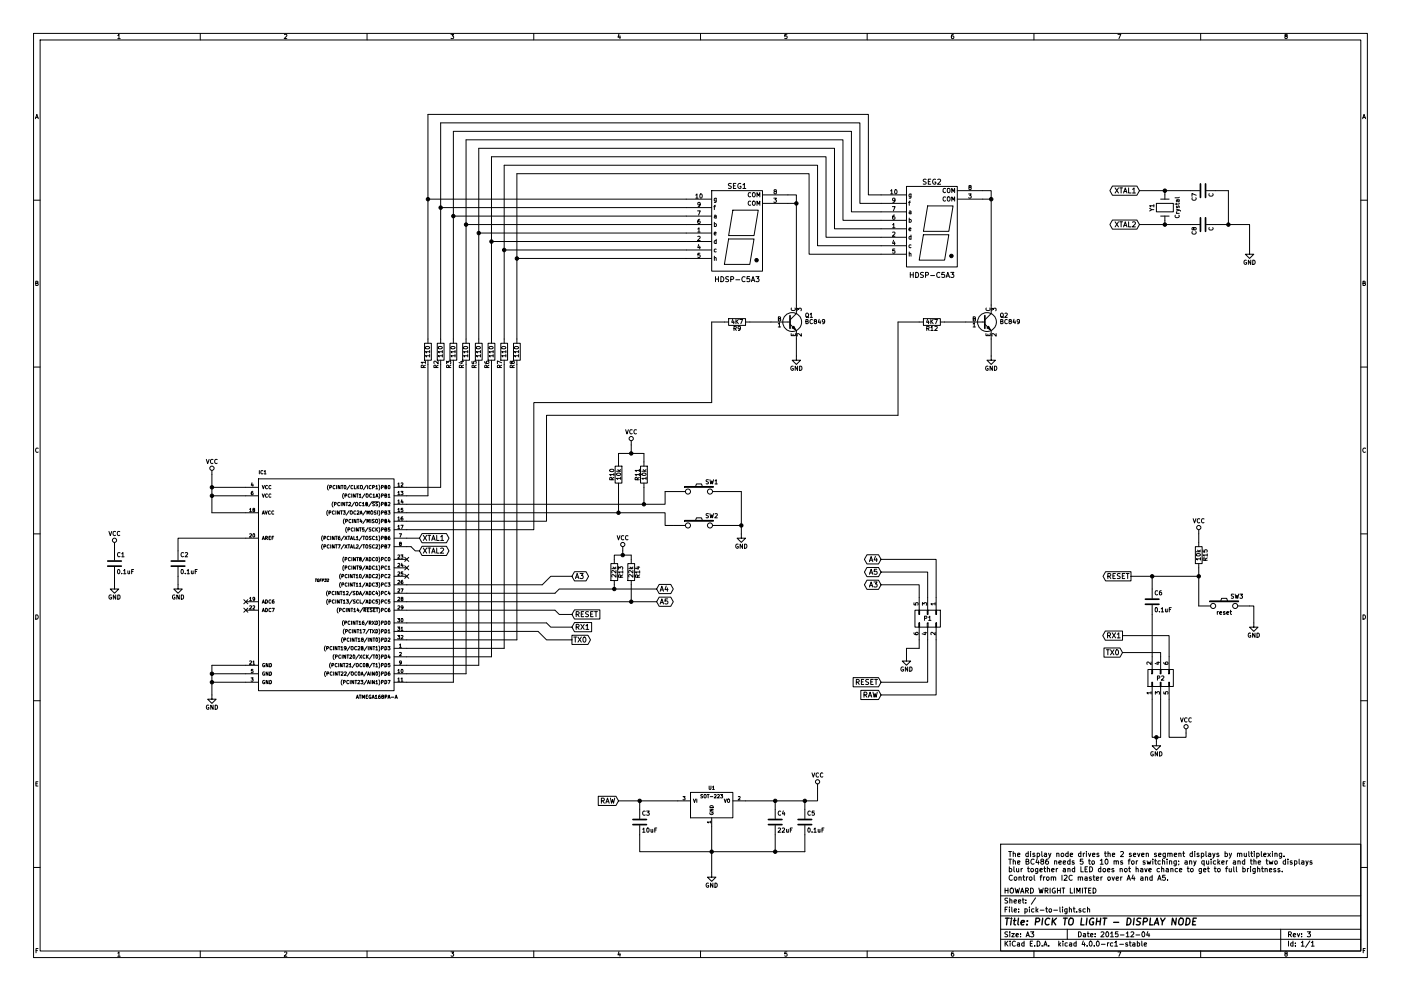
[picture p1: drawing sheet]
EESchema Schematic File Version 2
LIBS:PTL-Schematic
LIBS:power
LIBS:device
LIBS:transistors
LIBS:conn
LIBS:linear
LIBS:regul
LIBS:74xx
LIBS:cmos4000
LIBS:adc-dac
LIBS:memory
LIBS:xilinx
LIBS:microcontrollers
LIBS:dsp
LIBS:microchip
LIBS:analog_switches
LIBS:motorola
LIBS:texas
LIBS:intel
LIBS:audio
LIBS:interface
LIBS:digital-audio
LIBS:philips
LIBS:display
LIBS:cypress
LIBS:siliconi
LIBS:opto
LIBS:atmel
LIBS:contrib
LIBS:valves
LIBS:pick-to-light-cache
EELAYER 25 0
EELAYER END
$Descr A3 16535 11693
encoding utf-8
Sheet 1 1
Title "PICK TO LIGHT - DISPLAY NODE"
Date "2015-12-04"
Rev "3"
Comp "HOWARD WRIGHT LIMITED"
Comment1 ""
Comment2 ""
Comment3 ""
Comment4 ""
$EndDescr
$Comp
L R R12
U 1 1
P 11000 3800
F 0 "R12" V 11080 3800 50  0000 C CNN
F 1 "4K7" V 11000 3800 50  0000 C CNN
F 2 "Resistors_SMD:R_0805_HandSoldering" V 10930 3800 30  0001 C CNN
F 3 "" H 11000 3800 30  0000 C CNN
	1    11000 3800
	0    1    1    0   
$EndComp
$Comp
L R R9
U 1 1
P 8700 3800
F 0 "R9" V 8780 3800 50  0000 C CNN
F 1 "4K7" V 8700 3800 50  0000 C CNN
F 2 "Resistors_SMD:R_0805_HandSoldering" V 8630 3800 30  0001 C CNN
F 3 "" H 8700 3800 30  0000 C CNN
	1    8700 3800
	0    1    1    0   
$EndComp
$Comp
L R R1
U 1 1
P 5050 4150
F 0 "R1" V 5000 4000 50  0000 C CNN
F 1 "110" V 5050 4150 50  0000 C CNN
F 2 "Resistors_SMD:R_0805_HandSoldering" V 4980 4150 30  0001 C CNN
F 3 "" H 5050 4150 30  0000 C CNN
	1    5050 4150
	1    0    0    -1  
$EndComp
$Comp
L HDSP-C5A3 SEG1
U 1 1
P 8700 2750
F 0 "SEG1" H 8700 3300 60  0000 C CNN
F 1 "HDSP-C5A3" H 8700 2200 60  0000 C CNN
F 2 "PTL-footprints:ACSC56-41SRWA-F01" H 8700 2750 60  0001 C CNN
F 3 "" H 8700 2750 60  0000 C CNN
	1    8700 2750
	1    0    0    -1  
$EndComp
$Comp
L HDSP-C5A3 SEG2
U 1 1
P 11000 2700
F 0 "SEG2" H 11000 3250 60  0000 C CNN
F 1 "HDSP-C5A3" H 11000 2150 60  0000 C CNN
F 2 "PTL-footprints:ACSC56-41SRWA-F01" H 11000 2700 60  0001 C CNN
F 3 "" H 11000 2700 60  0000 C CNN
	1    11000 2700
	1    0    0    -1  
$EndComp
$Comp
L GND #PWR10
U 1 1
P 9400 4200
F 0 "#PWR10" H 9400 3950 50  0001 C CNN
F 1 "GND" H 9400 4050 50  0000 C CNN
F 2 "" H 9400 4200 60  0000 C CNN
F 3 "" H 9400 4200 60  0000 C CNN
	1    9400 4200
	1    0    0    -1  
$EndComp
$Comp
L GND #PWR13
U 1 1
P 11700 4200
F 0 "#PWR13" H 11700 3950 50  0001 C CNN
F 1 "GND" H 11700 4050 50  0000 C CNN
F 2 "" H 11700 4200 60  0000 C CNN
F 3 "" H 11700 4200 60  0000 C CNN
	1    11700 4200
	1    0    0    -1  
$EndComp
$Comp
L GND #PWR5
U 1 1
P 2500 8200
F 0 "#PWR5" H 2500 7950 50  0001 C CNN
F 1 "GND" H 2500 8050 50  0000 C CNN
F 2 "" H 2500 8200 60  0000 C CNN
F 3 "" H 2500 8200 60  0000 C CNN
	1    2500 8200
	1    0    0    -1  
$EndComp
$Comp
L CONN_02X03 P1
U 1 1
P 10950 7300
F 0 "P1" V 10950 7300 50  0000 C CNN
F 1 "CONN_02X03" V 10950 6850 50  0001 C CNN
F 2 "PTL-footprints:2x3-male-pin-header-smd" H 10950 6100 60  0001 C CNN
F 3 "" H 10950 6100 60  0000 C CNN
	1    10950 7300
	0    1    1    0   
$EndComp
$Comp
L SW_PUSH SW1
U 1 1
P 8250 5800
F 0 "SW1" H 8400 5910 50  0000 C CNN
F 1 "SW_PUSH" H 8250 5720 50  0001 C CNN
F 2 "PTL-footprints:SW_SPST_PTS645" H 8250 5800 60  0001 C CNN
F 3 "" H 8250 5800 60  0000 C CNN
	1    8250 5800
	1    0    0    -1  
$EndComp
$Comp
L SW_PUSH SW2
U 1 1
P 8250 6200
F 0 "SW2" H 8400 6310 50  0000 C CNN
F 1 "SW_PUSH" H 8250 6120 50  0001 C CNN
F 2 "PTL-footprints:SW_SPST_PTS645" H 8250 6200 60  0001 C CNN
F 3 "" H 8250 6200 60  0000 C CNN
	1    8250 6200
	1    0    0    -1  
$EndComp
$Comp
L R R10
U 1 1
P 7300 5600
F 0 "R10" V 7380 5600 50  0000 C CNN
F 1 "10k" V 7300 5600 50  0000 C CNN
F 2 "Resistors_SMD:R_0805_HandSoldering" V 7230 5600 30  0001 C CNN
F 3 "" H 7300 5600 30  0000 C CNN
	1    7300 5600
	-1   0    0    1   
$EndComp
$Comp
L R R11
U 1 1
P 7600 5600
F 0 "R11" V 7680 5600 50  0000 C CNN
F 1 "10k" V 7600 5600 50  0000 C CNN
F 2 "Resistors_SMD:R_0805_HandSoldering" V 7530 5600 30  0001 C CNN
F 3 "" H 7600 5600 30  0000 C CNN
	1    7600 5600
	-1   0    0    1   
$EndComp
$Comp
L VCC #PWR7
U 1 1
P 7450 5250
F 0 "#PWR7" H 7450 5100 50  0001 C CNN
F 1 "VCC" H 7450 5400 50  0000 C CNN
F 2 "" H 7450 5250 60  0000 C CNN
F 3 "" H 7450 5250 60  0000 C CNN
	1    7450 5250
	1    0    0    -1  
$EndComp
$Comp
L GND #PWR9
U 1 1
P 8750 6300
F 0 "#PWR9" H 8750 6050 50  0001 C CNN
F 1 "GND" H 8750 6150 50  0000 C CNN
F 2 "" H 8750 6300 60  0000 C CNN
F 3 "" H 8750 6300 60  0000 C CNN
	1    8750 6300
	1    0    0    -1  
$EndComp
Text Notes 11900 10300 0    60   ~ 0
The display node drives the 2 seven segment displays by multiplexing.\nThe BC486 needs 5 to 10 ms for switching; any quicker and the two displays\nblur together and LED does not have chance to get to full brightness.
Text Notes 11900 10400 0    60   ~ 0
Control from I2C master over A4 and A5.
$Comp
L CONN_02X03 P2
U 1 1
P 13700 8000
F 0 "P2" V 13700 8000 50  0000 C CNN
F 1 "CONN_02X03" V 13700 7550 50  0001 C CNN
F 2 "PTL-footprints:2x3-male-pin-header-smd" H 13700 6800 60  0001 C CNN
F 3 "" H 13700 6800 60  0000 C CNN
	1    13700 8000
	0    -1   -1   0   
$EndComp
$Comp
L BC849 Q1
U 1 1
P 9300 3800
F 0 "Q1" H 9500 3875 50  0000 L CNN
F 1 "BC849" H 9500 3800 50  0000 L CNN
F 2 "TO_SOT_Packages_SMD:SOT-23_Handsoldering" H 9500 3725 50  0001 L CIN
F 3 "" H 9300 3800 50  0000 L CNN
	1    9300 3800
	1    0    0    -1  
$EndComp
$Comp
L BC849 Q2
U 1 1
P 11600 3800
F 0 "Q2" H 11800 3875 50  0000 L CNN
F 1 "BC849" H 11800 3800 50  0000 L CNN
F 2 "TO_SOT_Packages_SMD:SOT-23_Handsoldering" H 11800 3725 50  0001 L CIN
F 3 "" H 11600 3800 50  0000 L CNN
	1    11600 3800
	1    0    0    -1  
$EndComp
$Comp
L ATMEGA168PA-A IC1
U 1 1
P 3800 6850
F 0 "IC1" H 3050 8100 40  0000 L BNN
F 1 "ATMEGA168PA-A" H 4200 5450 40  0000 L BNN
F 2 "TQFP32" H 3800 6850 30  0000 C CIN
F 3 "" H 3800 6850 60  0000 C CNN
	1    3800 6850
	1    0    0    -1  
$EndComp
$Comp
L GND #PWR12
U 1 1
P 10700 7750
F 0 "#PWR12" H 10700 7500 50  0001 C CNN
F 1 "GND" H 10700 7600 50  0000 C CNN
F 2 "" H 10700 7750 60  0000 C CNN
F 3 "" H 10700 7750 60  0000 C CNN
	1    10700 7750
	1    0    0    -1  
$EndComp
$Comp
L GND #PWR14
U 1 1
P 13650 8750
F 0 "#PWR14" H 13650 8500 50  0001 C CNN
F 1 "GND" H 13650 8600 50  0000 C CNN
F 2 "" H 13650 8750 60  0000 C CNN
F 3 "" H 13650 8750 60  0000 C CNN
	1    13650 8750
	1    0    0    -1  
$EndComp
$Comp
L VCC #PWR15
U 1 1
P 14000 8650
F 0 "#PWR15" H 14000 8500 50  0001 C CNN
F 1 "VCC" H 14000 8800 50  0000 C CNN
F 2 "" H 14000 8650 60  0000 C CNN
F 3 "" H 14000 8650 60  0000 C CNN
	1    14000 8650
	1    0    0    -1  
$EndComp
Wire Wire Line
	5050 4300 5050 5850
Wire Wire Line
	5200 4300 5200 5750
Wire Wire Line
	5350 4300 5350 8050
Wire Wire Line
	5500 4300 5500 7950
Wire Wire Line
	5650 4300 5650 7850
Wire Wire Line
	5800 4300 5800 7750
Wire Wire Line
	5950 4300 5950 7650
Wire Wire Line
	6100 4300 6100 7550
Wire Wire Line
	5050 1350 5050 4000
Wire Wire Line
	5050 2350 8100 2350
Wire Wire Line
	5200 1450 5200 4000
Wire Wire Line
	5200 2450 8100 2450
Wire Wire Line
	5350 1550 5350 4000
Wire Wire Line
	5350 2550 8100 2550
Wire Wire Line
	5500 1650 5500 4000
Wire Wire Line
	5500 2650 8100 2650
Wire Wire Line
	5050 1350 10250 1350
Wire Wire Line
	10250 1350 10250 2300
Wire Wire Line
	10250 2300 10400 2300
Connection ~ 5050 2350
Wire Wire Line
	5200 1450 10150 1450
Wire Wire Line
	10150 1450 10150 2400
Wire Wire Line
	10150 2400 10400 2400
Connection ~ 5200 2450
Wire Wire Line
	5350 1550 10050 1550
Wire Wire Line
	10050 1550 10050 2500
Wire Wire Line
	10050 2500 10400 2500
Connection ~ 5350 2550
Wire Wire Line
	5500 1650 9950 1650
Wire Wire Line
	9950 1650 9950 2600
Wire Wire Line
	9950 2600 10400 2600
Connection ~ 5500 2650
Wire Wire Line
	5650 1750 5650 4000
Wire Wire Line
	5650 2750 8100 2750
Wire Wire Line
	5800 1850 5800 4000
Wire Wire Line
	5800 2850 8100 2850
Wire Wire Line
	5950 1950 5950 4000
Wire Wire Line
	5950 2950 8100 2950
Wire Wire Line
	6100 2050 6100 4000
Wire Wire Line
	6100 3050 8100 3050
Wire Wire Line
	5650 1750 9850 1750
Wire Wire Line
	9850 1750 9850 2700
Wire Wire Line
	9850 2700 10400 2700
Connection ~ 5650 2750
Wire Wire Line
	5800 1850 9750 1850
Wire Wire Line
	9750 1850 9750 2800
Wire Wire Line
	9750 2800 10400 2800
Connection ~ 5800 2850
Wire Wire Line
	5950 1950 9650 1950
Wire Wire Line
	9650 1950 9650 2900
Wire Wire Line
	9650 2900 10400 2900
Connection ~ 5950 2950
Wire Wire Line
	6100 2050 9550 2050
Wire Wire Line
	9550 2050 9550 3000
Wire Wire Line
	9550 3000 10400 3000
Connection ~ 6100 3050
Wire Wire Line
	9300 2300 9400 2300
Wire Wire Line
	9400 2300 9400 3600
Wire Wire Line
	9300 2400 9400 2400
Connection ~ 9400 2400
Wire Wire Line
	11600 2250 11700 2250
Wire Wire Line
	11700 2250 11700 3600
Wire Wire Line
	11600 2350 11700 2350
Connection ~ 11700 2350
Wire Wire Line
	11150 3800 11400 3800
Wire Wire Line
	8850 3800 9100 3800
Wire Wire Line
	8400 3800 8550 3800
Wire Wire Line
	10600 3800 10850 3800
Wire Wire Line
	9400 4000 9400 4200
Wire Wire Line
	11700 4000 11700 4200
Wire Wire Line
	10600 4900 10600 3800
Wire Wire Line
	7850 5800 7950 5800
Wire Wire Line
	8750 5800 8750 6300
Wire Wire Line
	8750 6200 8550 6200
Wire Wire Line
	8550 5800 8750 5800
Connection ~ 8750 6200
Wire Wire Line
	7300 5450 7300 5350
Wire Wire Line
	7600 5350 7600 5450
Wire Wire Line
	8400 3800 8400 4750
Wire Wire Line
	5050 5850 4800 5850
Wire Wire Line
	5200 5750 4800 5750
Wire Wire Line
	5350 8050 4800 8050
Wire Wire Line
	5500 7950 4800 7950
Wire Wire Line
	5650 7850 4800 7850
Wire Wire Line
	5800 7750 4800 7750
Wire Wire Line
	5950 7650 4800 7650
Wire Wire Line
	6100 7550 4800 7550
Wire Wire Line
	2500 8050 2900 8050
Wire Wire Line
	2500 7850 2500 8200
Wire Wire Line
	2500 7950 2900 7950
Wire Wire Line
	4800 7000 6550 7000
Wire Wire Line
	4800 7100 7750 7100
Wire Wire Line
	10850 7650 10700 7650
Wire Wire Line
	11050 7550 11050 8200
Wire Wire Line
	11050 8200 10400 8200
Wire Wire Line
	4800 6900 6400 6900
Wire Wire Line
	4800 5950 7850 5950
Wire Wire Line
	7850 5950 7850 5800
Wire Wire Line
	4800 6050 7850 6050
Wire Wire Line
	7850 6050 7850 6200
Wire Wire Line
	7850 6200 7950 6200
Wire Wire Line
	7300 5750 7300 6050
Connection ~ 7300 6050
Wire Wire Line
	7300 5350 7600 5350
Wire Wire Line
	7450 5250 7450 5350
Connection ~ 7450 5350
Connection ~ 7600 5950
Wire Wire Line
	7600 5750 7600 5950
Wire Wire Line
	4800 6250 6300 6250
Wire Wire Line
	6300 6250 6300 4750
Wire Wire Line
	6300 4750 8400 4750
Wire Wire Line
	4800 6150 6450 6150
Wire Wire Line
	6450 6150 6450 4900
Wire Wire Line
	6450 4900 10600 4900
Wire Wire Line
	13600 8250 13600 8700
Wire Wire Line
	13600 8700 13700 8700
Wire Wire Line
	13650 8700 13650 8750
Wire Wire Line
	13700 8700 13700 8250
Connection ~ 13650 8700
Wire Wire Line
	13800 8250 13800 8700
Wire Wire Line
	13800 8700 14000 8700
Wire Wire Line
	14000 8700 14000 8650
Wire Wire Line
	4800 7450 6350 7450
Wire Wire Line
	10400 8050 10950 8050
Wire Wire Line
	10950 8050 10950 7550
Connection ~ 2500 8050
$Comp
L Crystal Y1
U 1 1
P 13750 2450
F 0 "Y1" H 13750 2600 50  0000 C CNN
F 1 "Crystal" H 13750 2300 50  0000 C CNN
F 2 "" H 13750 2450 60  0000 C CNN
F 3 "" H 13750 2450 60  0000 C CNN
	1    13750 2450
	0    -1   1    0   
$EndComp
Wire Wire Line
	4800 6350 4950 6350
Wire Wire Line
	13450 2650 14050 2650
Wire Wire Line
	13750 2650 13750 2600
Wire Wire Line
	4800 6450 4850 6450
Wire Wire Line
	13450 2250 14050 2250
Wire Wire Line
	13750 2250 13750 2300
$Comp
L C C7
U 1 1
P 14200 2250
F 0 "C7" H 14225 2350 50  0000 L CNN
F 1 "C" H 14225 2150 50  0000 L CNN
F 2 "" H 14238 2100 30  0000 C CNN
F 3 "" H 14200 2250 60  0000 C CNN
	1    14200 2250
	0    -1   1    0   
$EndComp
$Comp
L C C8
U 1 1
P 14200 2650
F 0 "C8" H 14225 2750 50  0000 L CNN
F 1 "C" H 14225 2550 50  0000 L CNN
F 2 "" H 14238 2500 30  0000 C CNN
F 3 "" H 14200 2650 60  0000 C CNN
	1    14200 2650
	0    -1   1    0   
$EndComp
Connection ~ 13750 2650
Connection ~ 13750 2250
$Comp
L GND #PWR17
U 1 1
P 14750 2950
F 0 "#PWR17" H 14750 2700 50  0001 C CNN
F 1 "GND" H 14750 2800 50  0000 C CNN
F 2 "" H 14750 2950 60  0000 C CNN
F 3 "" H 14750 2950 60  0000 C CNN
	1    14750 2950
	-1   0    0    -1  
$EndComp
Wire Wire Line
	14750 2650 14750 2950
Wire Wire Line
	14500 2250 14350 2250
Wire Wire Line
	14350 2650 14750 2650
Wire Wire Line
	14500 2650 14500 2250
Wire Wire Line
	2900 7850 2500 7850
Connection ~ 2500 7950
$Comp
L VCC #PWR4
U 1 1
P 2500 5600
F 0 "#PWR4" H 2500 5450 50  0001 C CNN
F 1 "VCC" H 2500 5750 50  0000 C CNN
F 2 "" H 2500 5600 60  0000 C CNN
F 3 "" H 2500 5600 60  0000 C CNN
	1    2500 5600
	1    0    0    -1  
$EndComp
Wire Wire Line
	2500 5600 2500 6050
Wire Wire Line
	2500 5750 2900 5750
Wire Wire Line
	2500 5850 2900 5850
Connection ~ 2500 5750
Wire Wire Line
	2500 6050 2900 6050
Connection ~ 2500 5850
$Comp
L VCC #PWR1
U 1 1
P 1350 6450
F 0 "#PWR1" H 1350 6300 50  0001 C CNN
F 1 "VCC" H 1350 6600 50  0000 C CNN
F 2 "" H 1350 6450 60  0000 C CNN
F 3 "" H 1350 6450 60  0000 C CNN
	1    1350 6450
	1    0    0    -1  
$EndComp
$Comp
L GND #PWR2
U 1 1
P 1350 6900
F 0 "#PWR2" H 1350 6650 50  0001 C CNN
F 1 "GND" H 1350 6750 50  0000 C CNN
F 2 "" H 1350 6900 60  0000 C CNN
F 3 "" H 1350 6900 60  0000 C CNN
	1    1350 6900
	1    0    0    -1  
$EndComp
$Comp
L C C1
U 1 1
P 1350 6650
F 0 "C1" H 1375 6750 50  0000 L CNN
F 1 "0.1uF" H 1375 6550 50  0000 L CNN
F 2 "" H 1388 6500 30  0000 C CNN
F 3 "" H 1350 6650 60  0000 C CNN
	1    1350 6650
	1    0    0    -1  
$EndComp
Wire Wire Line
	1350 6900 1350 6800
Wire Wire Line
	1350 6450 1350 6500
$Comp
L GND #PWR3
U 1 1
P 2100 6900
F 0 "#PWR3" H 2100 6650 50  0001 C CNN
F 1 "GND" H 2100 6750 50  0000 C CNN
F 2 "" H 2100 6900 60  0000 C CNN
F 3 "" H 2100 6900 60  0000 C CNN
	1    2100 6900
	1    0    0    -1  
$EndComp
$Comp
L C C2
U 1 1
P 2100 6650
F 0 "C2" H 2125 6750 50  0000 L CNN
F 1 "0.1uF" H 2125 6550 50  0000 L CNN
F 2 "" H 2138 6500 30  0000 C CNN
F 3 "" H 2100 6650 60  0000 C CNN
	1    2100 6650
	1    0    0    -1  
$EndComp
Wire Wire Line
	2100 6900 2100 6800
Wire Wire Line
	2100 6500 2100 6350
Wire Wire Line
	2100 6350 2900 6350
Wire Wire Line
	4800 7200 6550 7200
Wire Wire Line
	13350 6800 14150 6800
$Comp
L C C6
U 1 1
P 13600 7100
F 0 "C6" H 13625 7200 50  0000 L CNN
F 1 "0.1uF" H 13625 7000 50  0000 L CNN
F 2 "" H 13638 6950 30  0000 C CNN
F 3 "" H 13600 7100 60  0000 C CNN
	1    13600 7100
	1    0    0    -1  
$EndComp
Wire Wire Line
	13600 6800 13600 6950
Wire Wire Line
	13600 7750 13600 7250
Connection ~ 13600 6800
$Comp
L R R15
U 1 1
P 14150 6550
F 0 "R15" V 14230 6550 50  0000 C CNN
F 1 "10k" V 14150 6550 50  0000 C CNN
F 2 "" V 14080 6550 30  0000 C CNN
F 3 "" H 14150 6550 30  0000 C CNN
	1    14150 6550
	1    0    0    -1  
$EndComp
$Comp
L VCC #PWR16
U 1 1
P 14150 6300
F 0 "#PWR16" H 14150 6150 50  0001 C CNN
F 1 "VCC" H 14150 6450 50  0000 C CNN
F 2 "" H 14150 6300 60  0000 C CNN
F 3 "" H 14150 6300 60  0000 C CNN
	1    14150 6300
	1    0    0    -1  
$EndComp
Wire Wire Line
	14150 6300 14150 6400
Wire Wire Line
	14150 6700 14150 7150
$Comp
L SW_PUSH SW3
U 1 1
P 14450 7150
F 0 "SW3" H 14600 7260 50  0000 C CNN
F 1 "reset" H 14450 7070 50  0000 C CNN
F 2 "" H 14450 7150 60  0000 C CNN
F 3 "" H 14450 7150 60  0000 C CNN
	1    14450 7150
	1    0    0    -1  
$EndComp
$Comp
L GND #PWR18
U 1 1
P 14800 7350
F 0 "#PWR18" H 14800 7100 50  0001 C CNN
F 1 "GND" H 14800 7200 50  0000 C CNN
F 2 "" H 14800 7350 60  0000 C CNN
F 3 "" H 14800 7350 60  0000 C CNN
	1    14800 7350
	1    0    0    -1  
$EndComp
Wire Wire Line
	14750 7150 14800 7150
Wire Wire Line
	14800 7150 14800 7350
Text GLabel 6750 7400 2    60   Input ~ 0
RX1
Text GLabel 6750 7550 2    60   Output ~ 0
TX0
Wire Wire Line
	4800 7350 6450 7350
Text GLabel 13250 7500 0    60   Output ~ 0
RX1
Text GLabel 13250 7700 0    60   Input ~ 0
TX0
Wire Wire Line
	13250 7700 13700 7700
Wire Wire Line
	13700 7700 13700 7750
Wire Wire Line
	13250 7500 13800 7500
Wire Wire Line
	13800 7500 13800 7750
Connection ~ 14150 6800
Wire Wire Line
	6350 7450 6450 7550
Wire Wire Line
	6450 7550 6750 7550
Text GLabel 7750 7100 2    60   BiDi ~ 0
A5
Text GLabel 6750 7250 2    60   Input ~ 0
RESET
Text GLabel 10400 6750 0    60   BiDi ~ 0
A5
Wire Wire Line
	10400 6750 10950 6750
Wire Wire Line
	10950 6750 10950 7050
Text GLabel 10400 8050 0    60   Input ~ 0
RESET
Text GLabel 10400 6600 0    60   BiDi ~ 0
A4
Wire Wire Line
	6550 7000 6600 6950
Wire Wire Line
	6600 6950 7750 6950
Text GLabel 7750 6950 2    60   BiDi ~ 0
A4
Wire Wire Line
	6450 7350 6500 7400
Wire Wire Line
	6500 7400 6750 7400
Wire Wire Line
	6550 7200 6600 7250
Wire Wire Line
	6600 7250 6750 7250
Text GLabel 10400 6900 0    60   BiDi ~ 0
A3
Wire Wire Line
	6400 6900 6500 6800
Wire Wire Line
	6500 6800 6750 6800
Text GLabel 6750 6800 2    60   BiDi ~ 0
A3
Wire Wire Line
	10400 6900 10850 6900
Wire Wire Line
	10850 6900 10850 7050
Wire Wire Line
	10400 6600 11050 6600
Wire Wire Line
	11050 6600 11050 7050
Text GLabel 13350 6800 0    60   Output ~ 0
RESET
Text GLabel 4950 6350 2    60   BiDi ~ 0
XTAL1
Text GLabel 4950 6500 2    60   BiDi ~ 0
XTAL2
Wire Wire Line
	4850 6450 4900 6500
Wire Wire Line
	4900 6500 4950 6500
Text GLabel 13450 2250 0    60   BiDi ~ 0
XTAL1
Text GLabel 13450 2650 0    60   BiDi ~ 0
XTAL2
Connection ~ 14500 2650
Text GLabel 7300 9450 0    60   Input ~ 0
RAW
Text GLabel 10400 8200 0    60   Input ~ 0
RAW
Wire Wire Line
	10850 7650 10850 7550
Wire Wire Line
	10700 7650 10700 7750
$Comp
L LD1117S33TR U1
U 1 1
P 8400 9500
F 0 "U1" H 8400 9700 40  0000 C CNN
F 1 "LD1117S33TR" H 8400 9700 40  0001 C CNN
F 2 "SOT-223" H 8400 9600 40  0000 C CNN
F 3 "" H 8400 9500 60  0000 C CNN
	1    8400 9500
	1    0    0    -1  
$EndComp
Wire Wire Line
	7300 9450 8000 9450
$Comp
L VCC #PWR11
U 1 1
P 9650 9300
F 0 "#PWR11" H 9650 9150 50  0001 C CNN
F 1 "VCC" H 9650 9450 50  0000 C CNN
F 2 "" H 9650 9300 60  0000 C CNN
F 3 "" H 9650 9300 60  0000 C CNN
	1    9650 9300
	1    0    0    -1  
$EndComp
Wire Wire Line
	8800 9450 9650 9450
Wire Wire Line
	9650 9450 9650 9300
$Comp
L GND #PWR8
U 1 1
P 8400 10300
F 0 "#PWR8" H 8400 10050 50  0001 C CNN
F 1 "GND" H 8400 10150 50  0000 C CNN
F 2 "" H 8400 10300 60  0000 C CNN
F 3 "" H 8400 10300 60  0000 C CNN
	1    8400 10300
	1    0    0    -1  
$EndComp
Wire Wire Line
	8400 9750 8400 10300
$Comp
L C C3
U 1 1
P 7550 9700
F 0 "C3" H 7575 9800 50  0000 L CNN
F 1 "10uF" H 7575 9600 50  0000 L CNN
F 2 "" H 7588 9550 30  0000 C CNN
F 3 "" H 7550 9700 60  0000 C CNN
	1    7550 9700
	1    0    0    -1  
$EndComp
$Comp
L C C4
U 1 1
P 9150 9700
F 0 "C4" H 9175 9800 50  0000 L CNN
F 1 "22uF" H 9175 9600 50  0000 L CNN
F 2 "" H 9188 9550 30  0000 C CNN
F 3 "" H 9150 9700 60  0000 C CNN
	1    9150 9700
	1    0    0    -1  
$EndComp
Wire Wire Line
	7550 9550 7550 9450
Connection ~ 7550 9450
Wire Wire Line
	9150 9550 9150 9450
Connection ~ 9150 9450
Wire Wire Line
	7550 9850 7550 10050
Wire Wire Line
	7550 10050 9500 10050
Connection ~ 8400 10050
Wire Wire Line
	9150 10050 9150 9850
$Comp
L C C5
U 1 1
P 9500 9700
F 0 "C5" H 9525 9800 50  0000 L CNN
F 1 "0.1uF" H 9525 9600 50  0000 L CNN
F 2 "" H 9538 9550 30  0000 C CNN
F 3 "" H 9500 9700 60  0000 C CNN
	1    9500 9700
	1    0    0    -1  
$EndComp
Wire Wire Line
	9500 9550 9500 9450
Connection ~ 9500 9450
Wire Wire Line
	9500 10050 9500 9850
Connection ~ 9150 10050
NoConn ~ 2900 7100
NoConn ~ 2900 7200
NoConn ~ 4800 6600
NoConn ~ 4800 6700
NoConn ~ 4800 6800
$Comp
L R R13
U 1 1
P 7250 6750
F 0 "R13" V 7330 6750 50  0000 C CNN
F 1 "22k" V 7250 6750 50  0000 C CNN
F 2 "" V 7180 6750 30  0000 C CNN
F 3 "" H 7250 6750 30  0000 C CNN
	1    7250 6750
	1    0    0    -1  
$EndComp
$Comp
L R R14
U 1 1
P 7450 6750
F 0 "R14" V 7530 6750 50  0000 C CNN
F 1 "22k" V 7450 6750 50  0000 C CNN
F 2 "" V 7380 6750 30  0000 C CNN
F 3 "" H 7450 6750 30  0000 C CNN
	1    7450 6750
	1    0    0    -1  
$EndComp
Wire Wire Line
	7250 6900 7250 6950
Connection ~ 7250 6950
Wire Wire Line
	7450 6900 7450 7100
Connection ~ 7450 7100
$Comp
L VCC #PWR6
U 1 1
P 7350 6500
F 0 "#PWR6" H 7350 6350 50  0001 C CNN
F 1 "VCC" H 7350 6650 50  0000 C CNN
F 2 "" H 7350 6500 60  0000 C CNN
F 3 "" H 7350 6500 60  0000 C CNN
	1    7350 6500
	1    0    0    -1  
$EndComp
Wire Wire Line
	7250 6600 7250 6550
Wire Wire Line
	7250 6550 7450 6550
Wire Wire Line
	7350 6550 7350 6500
Wire Wire Line
	7450 6550 7450 6600
Connection ~ 7350 6550
$Comp
L R R2
U 1 1
P 5200 4150
F 0 "R2" V 5150 4000 50  0000 C CNN
F 1 "110" V 5200 4150 50  0000 C CNN
F 2 "Resistors_SMD:R_0805_HandSoldering" V 5130 4150 30  0001 C CNN
F 3 "" H 5200 4150 30  0000 C CNN
	1    5200 4150
	1    0    0    -1  
$EndComp
$Comp
L R R3
U 1 1
P 5350 4150
F 0 "R3" V 5300 4000 50  0000 C CNN
F 1 "110" V 5350 4150 50  0000 C CNN
F 2 "Resistors_SMD:R_0805_HandSoldering" V 5280 4150 30  0001 C CNN
F 3 "" H 5350 4150 30  0000 C CNN
	1    5350 4150
	1    0    0    -1  
$EndComp
$Comp
L R R4
U 1 1
P 5500 4150
F 0 "R4" V 5450 4000 50  0000 C CNN
F 1 "110" V 5500 4150 50  0000 C CNN
F 2 "Resistors_SMD:R_0805_HandSoldering" V 5430 4150 30  0001 C CNN
F 3 "" H 5500 4150 30  0000 C CNN
	1    5500 4150
	1    0    0    -1  
$EndComp
$Comp
L R R5
U 1 1
P 5650 4150
F 0 "R5" V 5600 4000 50  0000 C CNN
F 1 "110" V 5650 4150 50  0000 C CNN
F 2 "Resistors_SMD:R_0805_HandSoldering" V 5580 4150 30  0001 C CNN
F 3 "" H 5650 4150 30  0000 C CNN
	1    5650 4150
	1    0    0    -1  
$EndComp
$Comp
L R R6
U 1 1
P 5800 4150
F 0 "R6" V 5750 4000 50  0000 C CNN
F 1 "110" V 5800 4150 50  0000 C CNN
F 2 "Resistors_SMD:R_0805_HandSoldering" V 5730 4150 30  0001 C CNN
F 3 "" H 5800 4150 30  0000 C CNN
	1    5800 4150
	1    0    0    -1  
$EndComp
$Comp
L R R7
U 1 1
P 5950 4150
F 0 "R7" V 5900 4000 50  0000 C CNN
F 1 "110" V 5950 4150 50  0000 C CNN
F 2 "Resistors_SMD:R_0805_HandSoldering" V 5880 4150 30  0001 C CNN
F 3 "" H 5950 4150 30  0000 C CNN
	1    5950 4150
	1    0    0    -1  
$EndComp
$Comp
L R R8
U 1 1
P 6100 4150
F 0 "R8" V 6050 4000 50  0000 C CNN
F 1 "110" V 6100 4150 50  0000 C CNN
F 2 "Resistors_SMD:R_0805_HandSoldering" V 6030 4150 30  0001 C CNN
F 3 "" H 6100 4150 30  0000 C CNN
	1    6100 4150
	1    0    0    -1  
$EndComp
$EndSCHEMATC
